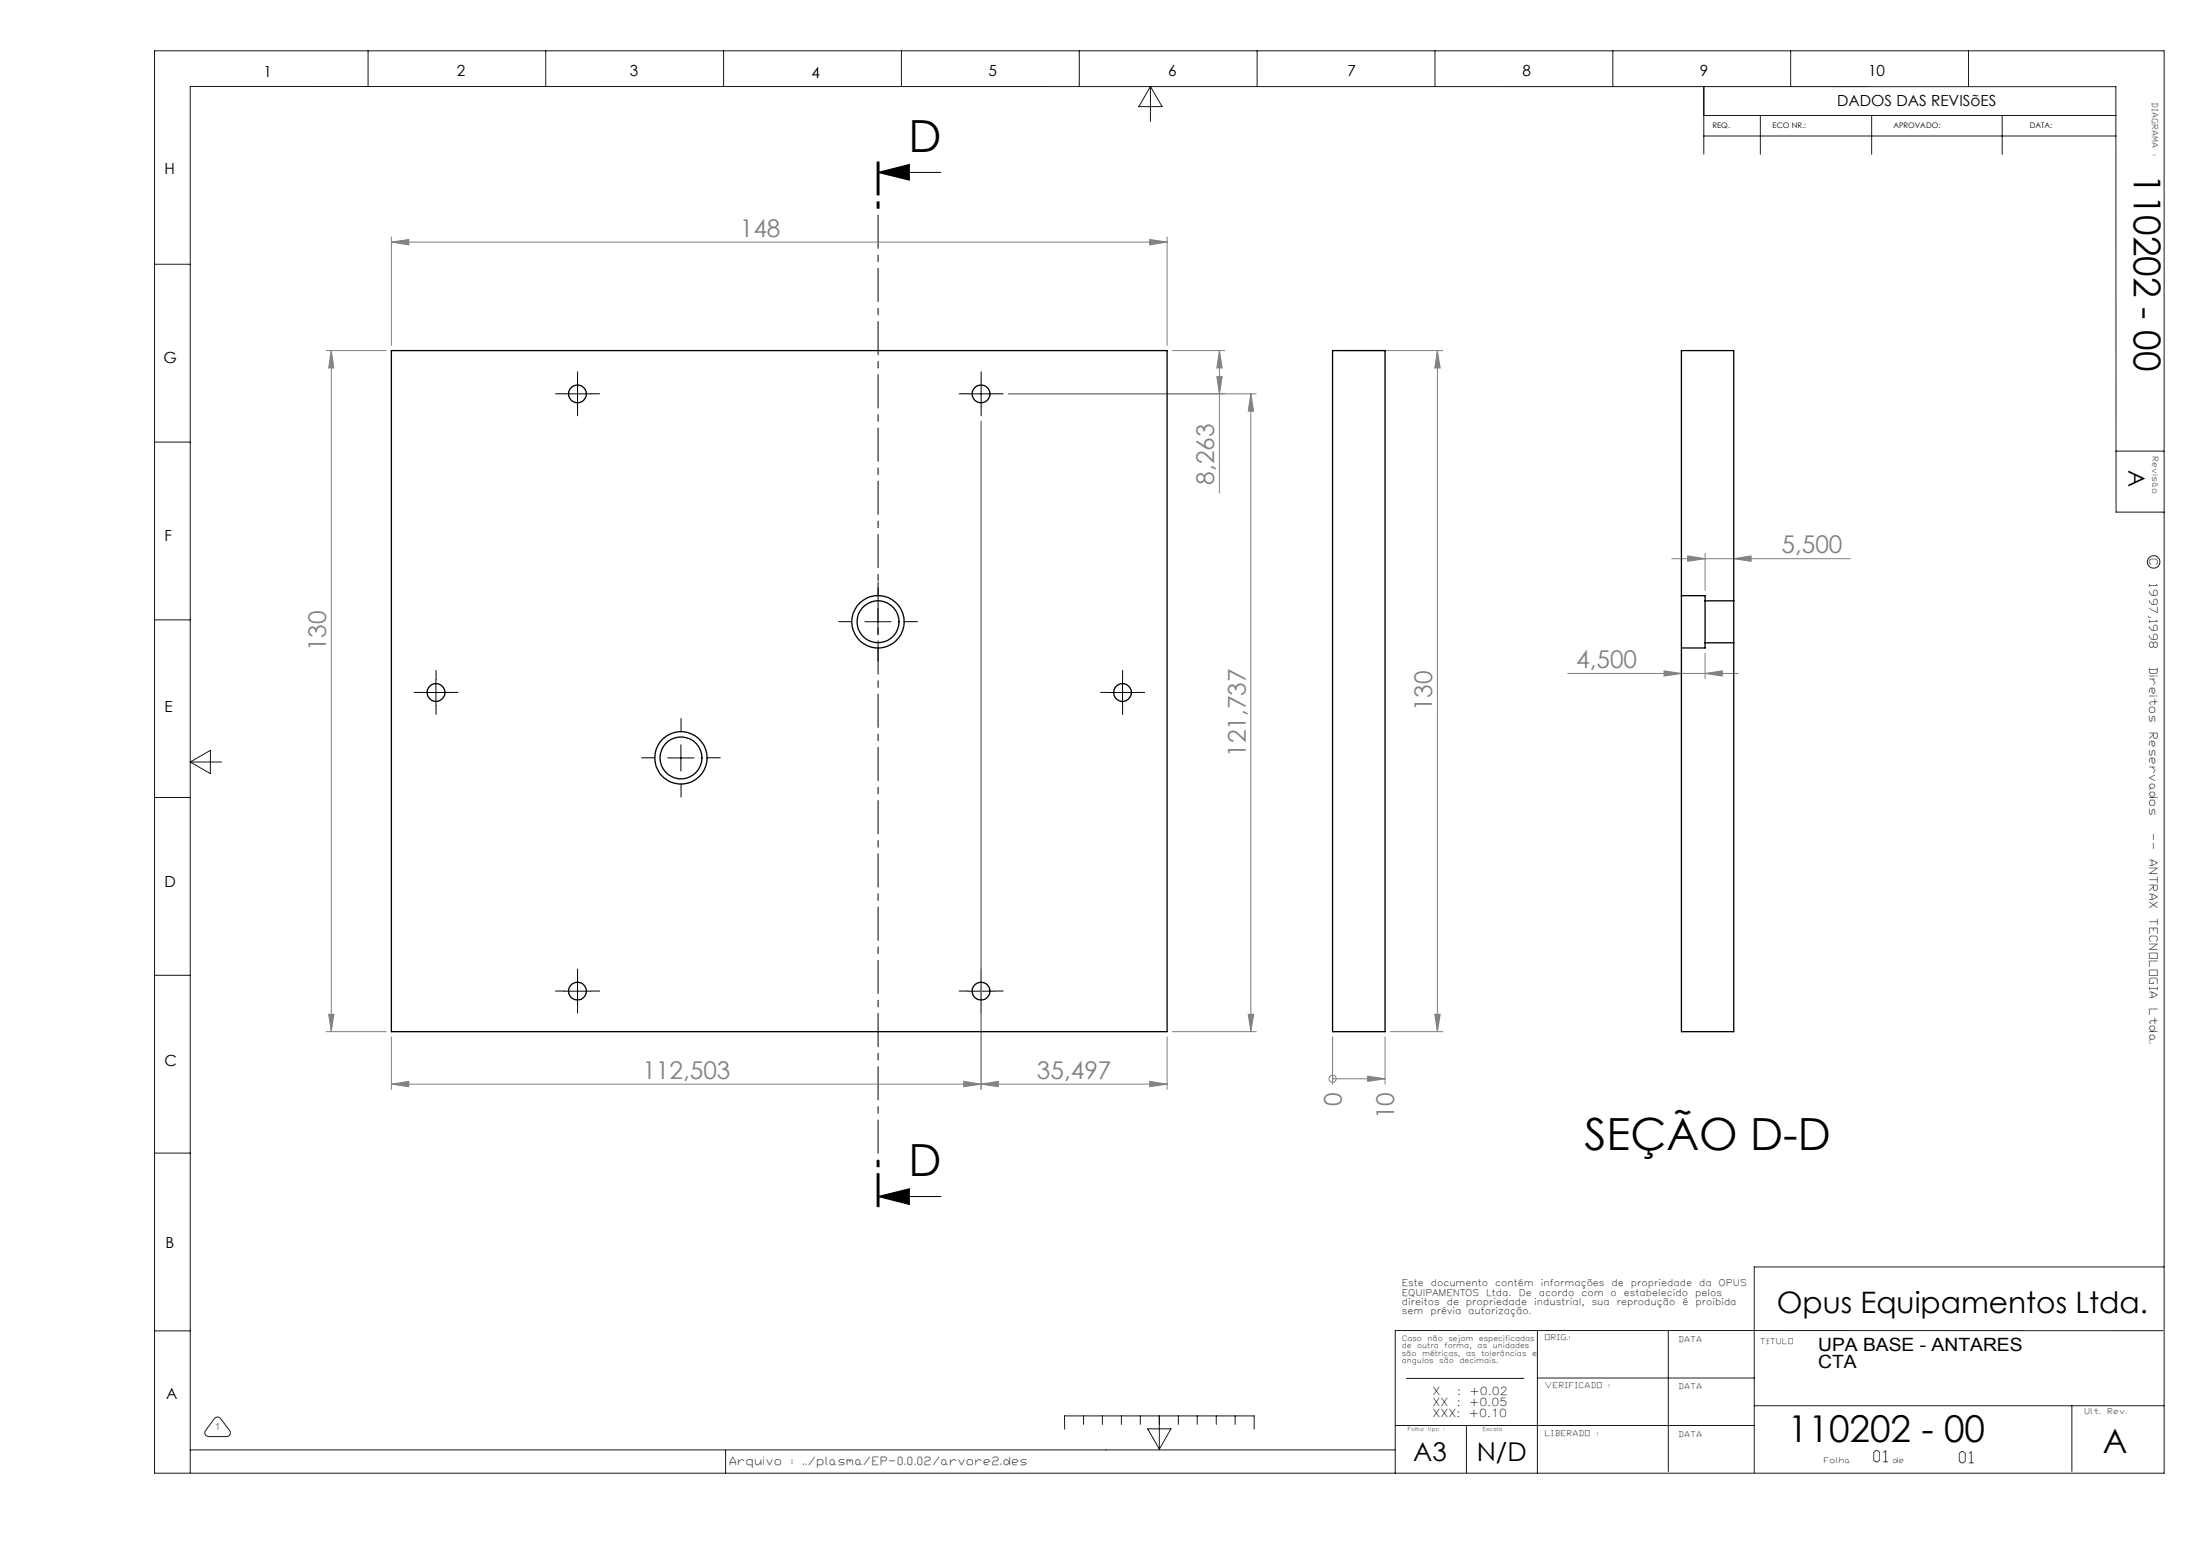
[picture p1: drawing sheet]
<svg xmlns="http://www.w3.org/2000/svg" width="420mm" height="297mm" viewBox="0 0 420 297" stroke-linecap="round" stroke-linejoin="round" font-family="sans-serif">
<g fill="none" stroke="#000" stroke-width=".19">
<path d="M167.5 32.9l6-1.5v3zM167.5 32.9h12M107.7 75.2h5M110.2 72.7v5M184.7 75.2h5M187.2 72.7v5M165 118.7h5M167.5 116.2v5M80.7 132.2h5M83.2 129.7v5M211.7 132.2h5M214.2 129.7v5"/>
<path d="M127.4 144.7h5M129.9 142.2v5M107.7 189.2h5M110.2 186.7v5M184.7 189.2h5M187.2 186.7v5M167.5 228.4l6-1.5v3zM167.5 228.4h12"/>
</g>
<g fill="none" stroke="#191924" stroke-width=".19">
<path d="M29.5 9.7h383.5v271.5h-383.5zM70.2 9.7v6.8M104.1 9.7v6.8M138.1 9.7v6.8M172 9.7v6.8M206 9.7v6.8M219.5 16.5v6.7M219.5 16.5l2.3 3.9h-4.5zM239.9 9.7v6.8M273.8 9.7v6.8M307.8 9.7v6.8M325.1 16.5v12.9"/>
<path d="M341.7 9.7v6.8M375.6 9.7v6.8M325.1 22h78.7M325.1 26h78.7M335.9 22v7.5M357.2 22v7.5M382.1 22v7.5M29.5 50.4h6.8M29.5 84.4h6.8M403.8 86.1h9.2M413 97.8h-9.2v-81.3h-367.5v264.6M29.5 118.3h6.8"/>
<path d="M29.5 152.2h6.8M36.3 145.4h6M36.3 145.4l3.8-2.2v4.5zM29.5 186.2h6.8M29.5 220.1h6.8M29.5 254h6.8M293.4 254v27.2M318.3 254v26.9M412.7 254h-146.5v27.2M413 241.8h-78.2v39.3M36.3 276.8h229.9M40.9 270.8a.74 .74 0 0 1 1.2 0l1.7 2.2a.72 .72 0 0 1 .1 .8 .72 .72 0 0 1-.6 .4h-3.5a.73 .73 0 0 1-.6-1.2z"/>
<path d="M138.5 276.8v4.4M203.2 272.8l-.1-2.5h36.2v2.5M206.8 270.3v1.6M210.4 270.3v1.6M214 270.3v1.6M217.6 270.3v1.6M219 272.7h4.4l-2.2 3.9zM221.2 270.3v6.4M224.9 270.3v1.6M228.5 270.3v1.6M232.1 270.3v1.6M235.7 270.3v1.6"/>
<path d="M266.2 272.1h68.6M268.4 263.1h22.4M279.8 272.1v9M293.4 263h41.4M334.8 268.3h78.2M395.4 268.3v12.5"/>
<circle cx="411" cy="107.2" r="1.19"/>
</g>
<g fill="none" stroke="#808080" stroke-width=".19">
<path d="M74.7 46.2l3.3-.5v1zM74.7 45.2v20.7M74.7 46.2h148M219.4 45.7l3.3 .5-3.3 .5zM222.7 45.2v20.7M62.2 66.9h11.5M63.2 66.9l.5 3.3h-1zM63.2 66.9v130M192.4 75.2h47.3M223.7 66.9h10M232.2 71.9h1l-.5 3.3zM232.7 66.9l.5 3.3h-1z"/>
<path d="M232.7 66.9v27.2M238.7 75.2l.5 3.3h-1zM238.7 75.2v121.7M255.3 66.9h20M274.3 66.9l.5 3.3h-1zM274.3 66.9v130M187.2 80.4v127.5M319 106.6h34.1M322.1 106.1l3.3 .5-3.3 .5zM325.4 105.6v7.1M330.8 106.6l3.4-.5v1zM299.2 128.5h32.5"/>
<path d="M317.5 128.1l3.4 .4-3.4 .5zM320.9 124.7v4.8M325.4 128.5l3.2-.4v.9zM325.4 124.7v4.8M62.2 196.9h11.5M62.7 193.6h1l-.5 3.3zM74.7 197.9v10M222.7 197.9v10M223.7 196.9h16M238.2 193.6h1l-.5 3.3zM254.3 197.9v9M264.3 197.9v9"/>
<path d="M265.3 196.9h10M273.8 193.6h1l-.5 3.3zM74.7 206.9l3.3-.5v1zM74.7 206.9h148M183.9 206.4l3.3 .5-3.3 .5zM187.2 206.9l3.3-.5v1zM219.4 206.4l3.3 .5-3.3 .5zM254.3 205.9h.1M254.3 205.9h10M261 205.4l3.3 .5-3.3 .5z"/>
<circle cx="254.3" cy="205.9" r=".69"/>
</g>
<g fill="none" stroke="#000" stroke-width=".19" stroke-dasharray="15.2 1.3 1.3 1.3">
<path d="M107.7 75.2h-1.7M110.2 72.7v-1.7M110.2 77.7v1.7M112.7 75.2h1.7M184.7 75.2h-1.7M187.2 72.7v-1.7M187.2 77.7v1.7M189.7 75.2h1.7M162.6 118.7h-2.5M167.6 113.7v-2.5M172.6 118.7h2.5M80.7 132.2h-1.7"/>
<path d="M83.2 129.7v-1.7M83.2 134.7v1.7M85.7 132.2h1.7M130 139.6v-2.5M167.6 123.7v2.5M211.7 132.2h-1.7M214.2 129.7v-1.7M214.2 134.7v1.7M216.7 132.2h1.7M125 144.6h-2.5M130 149.6v2.5M135 144.6h2.5"/>
<path d="M107.7 189.2h-1.7M110.2 186.7v-1.7M110.2 191.7v1.7M112.7 189.2h1.7M184.7 189.2h-1.7M187.2 186.7v-1.7M187.2 191.7v1.7M189.7 189.2h1.7"/>
</g>
<path d="M167.4 30.9v10M167.6 30.9v199.5M167.7 30.9v10M167.4 230.4v-10M167.7 230.4v-10" fill="none" stroke="#000" stroke-width=".19" stroke-dasharray="6.3 1.3 1.3 1.3"/>
<path d="M167.5 32.9l6-1.5v3zM167.5 228.4l6-1.5v3z" fill="#000"/>
<g fill="#808080">
<path d="M261 205.4l3.3 .5-3.3 .5z"/>
<path d="M219.4 45.7l3.3 .5-3.3 .5zM74.7 46.2l3.3-.5v1z"/>
<path d="M322.1 106.1l3.3 .5-3.3 .5zM330.8 106.6l3.4-.5v1z"/>
<path d="M74.7 206.9l3.3-.5v1zM183.9 206.4l3.3 .5-3.3 .5z"/>
<path d="M219.4 206.4l3.3 .5-3.3 .5zM187.2 206.9l3.3-.5v1z"/>
<path d="M325.4 128.5l3.2-.4v.9zM317.5 128.1l3.4 .4-3.4 .5z"/>
<path d="M238.2 193.6h1l-.5 3.3zM238.7 75.2l.5 3.3h-1z"/>
<path d="M273.8 193.6h1l-.5 3.3zM274.3 66.9l.5 3.3h-1z"/>
<path d="M232.7 66.9l.5 3.3h-1zM232.2 71.9h1l-.5 3.3z"/>
<path d="M63.2 66.9l.5 3.3h-1zM62.7 193.6h1l-.5 3.3z"/>
</g>
<g fill="none" stroke="#000" stroke-width=".25">
<path d="M74.7 66.9h148v130h-148zM254.3 66.9h10v130h-10zM320.9 113.7v10M320.9 113.7v-46.8h9.9v47.8M320.9 113.7h4.5v1M325.4 114.7v8M325.4 114.7h5.4M330.8 114.7v8M325.4 122.7h5.4M325.4 122.7v1h-4.5M330.8 122.7v74.2h-9.9v-73.2"/>
<circle cx="110.2" cy="75.2" r="1.71"/>
<circle cx="187.2" cy="75.2" r="1.71"/>
<circle cx="167.5" cy="118.7" r="5"/>
<circle cx="167.6" cy="118.7" r="4"/>
<circle cx="83.2" cy="132.2" r="1.7"/>
<circle cx="214.2" cy="132.2" r="1.7"/>
<circle cx="129.9" cy="144.7" r="5"/>
<circle cx="129.9" cy="144.7" r="4"/>
<circle cx="110.2" cy="189.2" r="1.7"/>
<circle cx="187.2" cy="189.2" r="1.7"/>
</g>
<g font-size="8.5">
<text x="173.3" y="29">D</text>
<text x="302.4" y="219.5">SEÇÃO D-D</text>
<text x="173.3" y="224.5">D</text>
</g>
<g font-size="7.1">
<text x="407.2" y="33.2" transform="rotate(90 407.2 33.2)">110202 - 00</text>
<text x="341.2" y="275.3">110202 - 00</text>
</g>
<text font-size="6.3" x="401.3" y="277.4">A</text>
<text font-size="5.6" x="339.1" y="250.7">Opus Equipamentos Ltda.</text>
<g font-size="4.9">
<text x="269.7" y="278.9">A3</text>
<text x="281.8" y="278.9">N/D</text>
</g>
<g font-size="4.7" fill="#808080">
<text x="141.2" y="45.2">148</text>
<text x="231.7" y="92.5" transform="rotate(-90 231.7 92.5)">8,263</text>
<text x="340" y="105.6">5,500</text>
<text x="62.2" y="124.3" transform="rotate(-90 62.2 124.3)">130</text>
<text x="300.8" y="127.5">4,500</text>
<text x="273.3" y="135.7" transform="rotate(-90 273.3 135.7)">130</text>
<text x="237.7" y="144.4" transform="rotate(-90 237.7 144.4)">121,737</text>
<text x="122.6" y="205.9">112,503</text>
<text x="197.9" y="205.9">35,497</text>
<text x="256" y="211.1" transform="rotate(-90 256 211.1)">0</text>
<text x="266" y="213.6" transform="rotate(-90 266 213.6)">10</text>
</g>
<text font-size="4.4" x="406.2" y="89.7" transform="rotate(90 406.2 89.7)">A</text>
<g font-size="3.5">
<text x="346.9" y="257.8">UPA BASE - ANTARES</text>
<text x="346.9" y="261.1">CTA</text>
</g>
<g font-size="3">
<text x="357.6" y="279.1">01</text>
<text x="373.9" y="279.2">01</text>
</g>
<g font-size="2.9">
<text x="50.3" y="14.7">1</text>
<text x="87.2" y="14.6">2</text>
<text x="120.2" y="14.6">3</text>
<text x="154.8" y="15">4</text>
<text x="188.7" y="14.6">5</text>
<text x="222.9" y="14.6">6</text>
<text x="257.1" y="14.6">7</text>
<text x="290.5" y="14.6">8</text>
<text x="324.4" y="14.6">9</text>
<text x="356.5" y="14.4">10</text>
<text x="350.6" y="20.3">DADOS DAS REVISõES</text>
<text x="31.4" y="33.1">H</text>
<text x="31.2" y="69.4">G</text>
<text x="31.4" y="103.3">F</text>
<text x="31.4" y="135.8">E</text>
<text x="31.4" y="169.4">D</text>
<text x="31.4" y="203.4">C</text>
<text x="31.6" y="238.2">B</text>
<text x="31.7" y="267">A</text>
</g>
<g font-size="2.1">
<text x="410.2" y="106.7" transform="rotate(90 410.2 106.7)">C</text>
<text x="410.2" y="111.6" transform="rotate(90 410.2 111.6)">1997,1998</text>
<text x="410.2" y="127.5" transform="rotate(90 410.2 127.5)">Direitos</text>
<text x="410.2" y="139.9" transform="rotate(90 410.2 139.9)">Reservados</text>
<text x="410.2" y="159.3" transform="rotate(90 410.2 159.3)">--</text>
<text x="410.2" y="164.1" transform="rotate(90 410.2 164.1)">ANTRAX</text>
<text x="410.2" y="175.4" transform="rotate(90 410.2 175.4)">TECNOLOGIA</text>
<text x="410.2" y="192.7" transform="rotate(90 410.2 192.7)">Ltda.</text>
<text x="273.3" y="266.3">X</text>
<text x="273.3" y="268.4">XX</text>
<text x="278" y="268.4">:</text>
<text x="278.1" y="266.3">:</text>
<text x="280.3" y="268.4">+0.05</text>
<text x="280.4" y="266.3">+0.02</text>
<text x="273.3" y="270.5">XXX:</text>
<text x="280.3" y="270.5">+0.10</text>
<text x="139.3" y="279.7">Arquivo</text>
<text x="151.2" y="279.7">:</text>
<text x="153.3" y="279.7">../plasma/EP-0.0.02/arvore2.des</text>
</g>
<g font-size="1.8">
<text x="267.5" y="245.6">Este</text>
<text x="273" y="245.6">documento</text>
<text x="285.3" y="245.6">contém</text>
<text x="294" y="245.6">informações</text>
<text x="307.5" y="245.6">de</text>
<text x="311.2" y="245.6">propriedade</text>
<text x="324.2" y="245.6">da</text>
<text x="328" y="245.6">OPUS</text>
<text x="267.5" y="247.3">EQUIPAMENTOS</text>
<text x="267.5" y="249.1">direitos</text>
<text x="267.5" y="250.8">sem</text>
<text x="273" y="250.8">prévia</text>
<text x="276.1" y="249.1">de</text>
<text x="279.7" y="249.1">propriedade</text>
<text x="280.2" y="250.8">autorização.</text>
<text x="283.6" y="247.3">Ltda.</text>
<text x="289.8" y="247.3">De</text>
<text x="292.7" y="249.1">industrial,</text>
<text x="293.6" y="247.3">acordo</text>
<text x="301.8" y="247.3">com</text>
<text x="303.7" y="249.1">sua</text>
<text x="307.4" y="247.3">o</text>
<text x="308.5" y="249.1">reprodução</text>
<text x="309.9" y="247.3">estabelecido</text>
<text x="321" y="249.1">é</text>
<text x="323.5" y="247.3">pelos</text>
<text x="323.5" y="249.1">proibida</text>
</g>
<text font-size="1.7" x="40.9" y="273">1</text>
<g font-size="1.5">
<text x="410.7" y="19.7" transform="rotate(90 410.7 19.7)">DIAGRAMA</text>
<text x="326.8" y="24.4">REQ.</text>
<text x="338.3" y="24.4">ECO NR.:</text>
<text x="361.3" y="24.4">APROVADO:</text>
<text x="387.3" y="24.4">DATA:</text>
<text x="410.7" y="29.6" transform="rotate(90 410.7 29.6)">:</text>
<text x="410.7" y="87.3" transform="rotate(90 410.7 87.3)">Revisão</text>
<text x="294.9" y="255.8">ORIG.:</text>
<text x="320.4" y="256.1">DATA</text>
<text x="336" y="256.6">TÍTULO</text>
<text x="294.9" y="265">VERIFICADO</text>
<text x="307.1" y="265">:</text>
<text x="320.4" y="265.2">DATA</text>
<text x="397.9" y="270">Ult.</text>
<text x="402.3" y="270">Rev.</text>
<text x="294.9" y="274">LIBERADO</text>
<text x="304.8" y="274">:</text>
<text x="320.4" y="274.2">DATA</text>
<text x="348.2" y="279.2">Folha</text>
<text x="361.3" y="279.2">de</text>
</g>
<g font-size="1.4">
<text x="267.5" y="256">Caso</text>
<text x="267.5" y="257.4">de</text>
<text x="270.4" y="257.4">outra</text>
<text x="272.4" y="256">não</text>
<text x="275.7" y="257.4">forma,</text>
<text x="276.4" y="256">sejam</text>
<text x="282" y="257.4">as</text>
<text x="282.2" y="256">especificadas</text>
<text x="284.9" y="257.4">unidades</text>
<text x="267.5" y="258.8">são</text>
<text x="267.5" y="260.2">angulos</text>
<text x="271.4" y="258.8">métricas,</text>
<text x="274.7" y="260.2">são</text>
<text x="278.5" y="260.2">decimais.</text>
<text x="279.8" y="258.8">as</text>
<text x="282.7" y="258.8">tolerâncias</text>
<text x="292.4" y="258.8">e</text>
</g>
<g font-size="1">
<text x="268.6" y="273.1">Folha</text>
<text x="272.5" y="273.1">tipo</text>
<text x="275.4" y="273.1">:</text>
<text x="282.9" y="273.1">Escala</text>
</g>
</svg>
